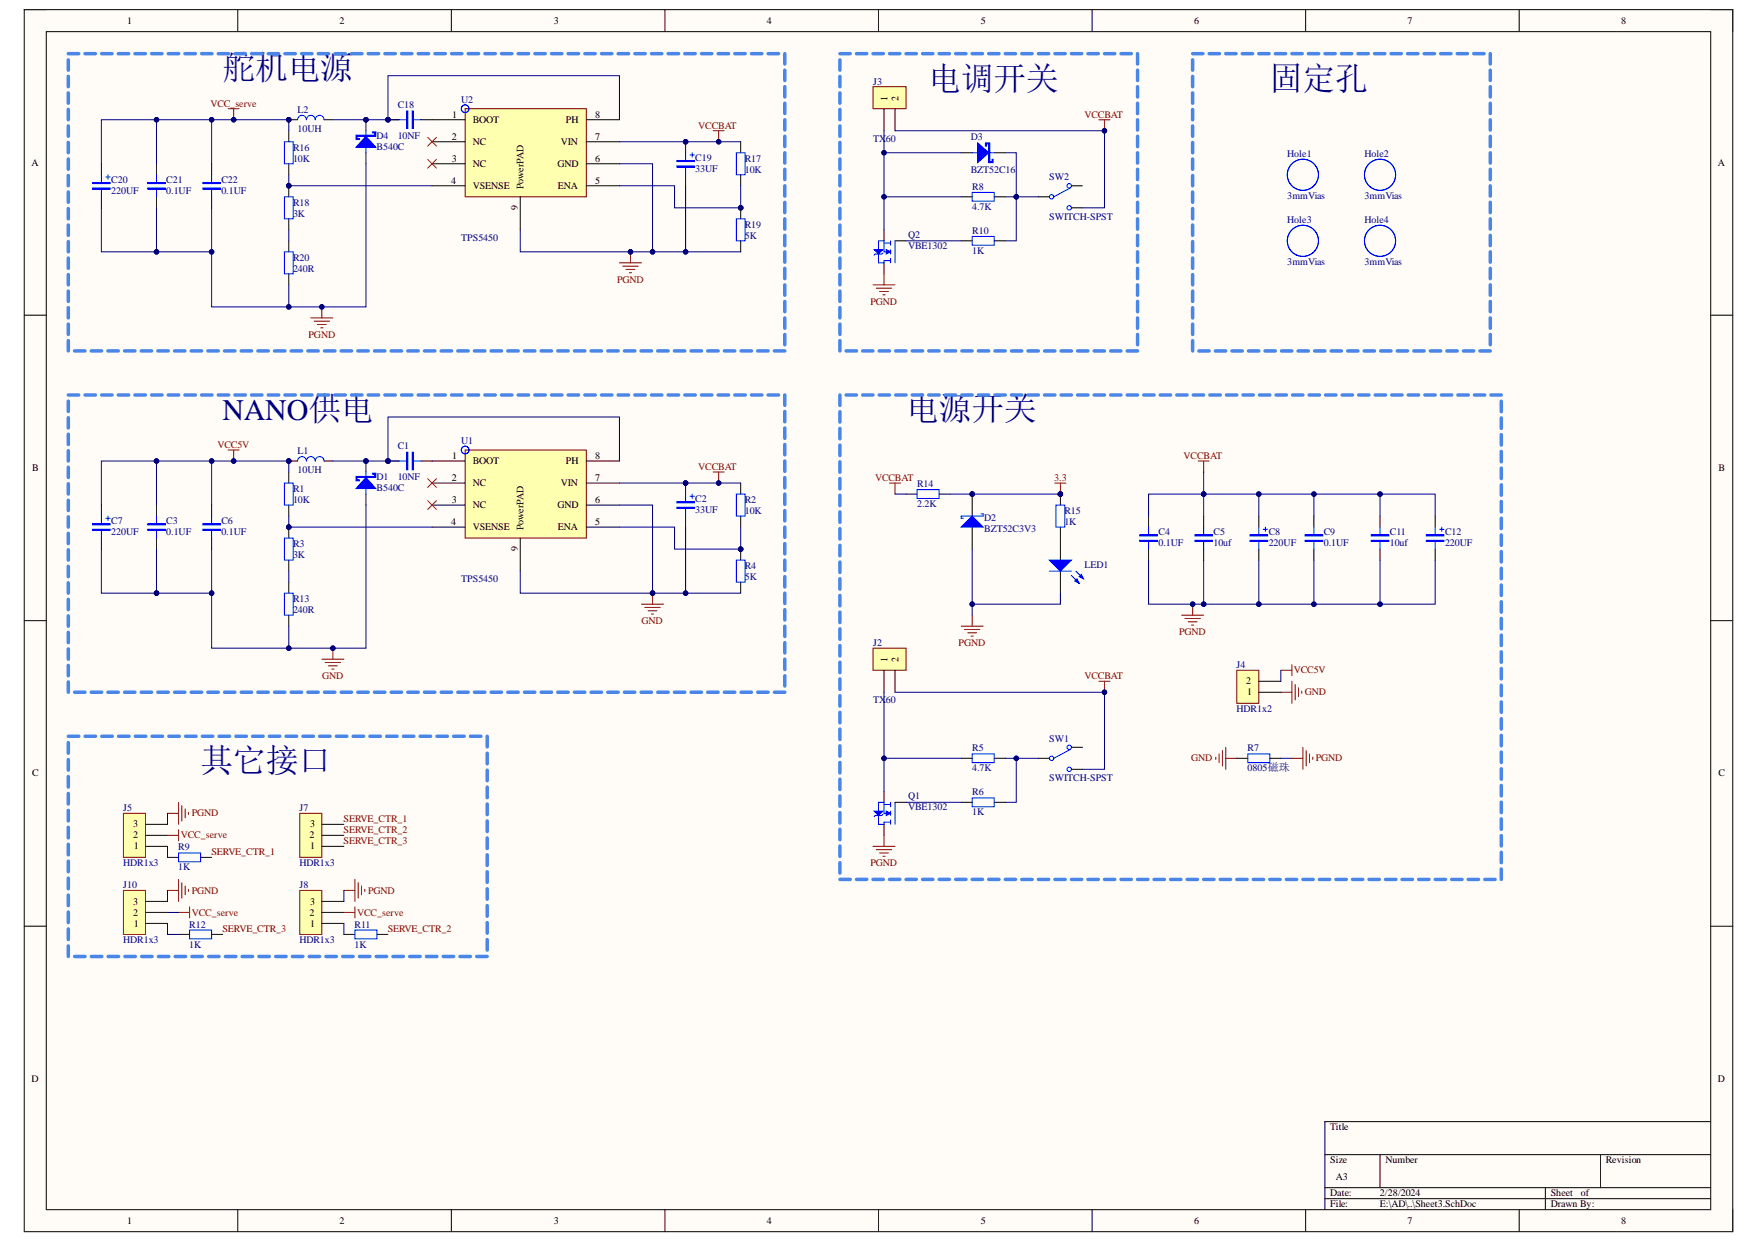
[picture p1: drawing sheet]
# Altium project TPS5450_TEST.PrjPcb
1 sheet, 60 parts. Net scope: global (net labels, ports and power ports of the same name join across sheets).
Board file: PCB1.PcbDoc

## Sheet Sheet3.SchDoc
size A3

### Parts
C1  10NF  [0603]
C2  33UF  [DIP-EC2.5X5X11]
C3  0.1UF  [0603]
C4  0.1UF  [0603]
C5  10uf  [0603]
C6  0.1UF  [0603]
C7  220UF  [DIP-EC3.5X8X11.5]
C8  220UF  [DIP-EC3.5X8X11.5]
C9  0.1UF  [0603]
C11  10uf  [0603]
C12  220UF  [DIP-EC3.5X8X11.5]
C18  10NF  [0603]
C19  33UF  [DIP-EC2.5X5X11]
C20  220UF  [DIP-EC3.5X8X11.5]
C21  0.1UF  [0603]
C22  0.1UF  [0603]
D1  B540C  [B540C]
D2  BZT52C3V3  [sod123]
D3  BZT52C16  [sod123]
D4  B540C  [B540C]
Hole1  3mmVias  [3mm]
Hole2  3mmVias  [3mm]
Hole3  3mmVias  [3mm]
Hole4  3mmVias  [3mm]
J2  TX60  [焊盘]
J3  TX60  [焊盘]
J4  HDR1x2  [KF301]
J5  HDR1x3  [PIN-3-2.54-1.0]
J7  HDR1x3  [PIN-3-2.54-1.0]
J8  HDR1x3  [PIN-3-2.54-1.0]
J10  HDR1x3  [PIN-3-2.54-1.0]
L1  10UH  [CDRH74]
L2  10UH  [CDRH74]
LED1  LED0  [0603-led]  (value not drawn)
Q1  VBE1302  [TO-252-2]
Q2  VBE1302  [TO-252-2]
R1  10K  [0603]
R2  10K  [0603]
R3  3K  [0603]
R4  5K  [0603]
R5  4.7K  [0603]
R6  1K  [0603]
R7  0805磁珠  [0805]
R8  4.7K  [0603]
R9  1K  [0603]
R10  1K  [0603]
R11  1K  [0603]
R12  1K  [0603]
R13  240R  [0603]
R14  2.2K  [0603]
R15  1K  [0603]
R16  10K  [0603]
R17  10K  [0603]
R18  3K  [0603]
R19  5K  [0603]
R20  240R  [0603]
SW1  SWITCH-SPST  [ss12d10]
SW2  SWITCH-SPST  [ss12d10]
U1  TPS5450  [TPS5450]
U2  TPS5450  [TPS5450]

### Blocks framed on the sheet
舵机电源: C18-C22 D4 L2 R16-R20 U2
电调开关: D3 J3 Q2 R8 R10 SW2
固定孔: Hole1-Hole4
NANO供电: C1-C3 C6 C7 D1 L1 R1-R4 R13 U1
电源开关: C4 C5 C8 C9 C11 C12 D2 J2 J4 LED1 Q1 R5-R7 R14 R15 SW1
其它接口: J5 J7 J8 J10 R9 R11 R12

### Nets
3.3: D2.1(K) R14.1 R15.1
GND: C2.2 C3.1 C6.1 C7.2 D1.1(A) J4.1 R4.1 R7.2 R13.1 U1.6(GND) U1.9(PowerPAD)
PGND: C4.1 C5.1 C8.2 C9.1 C11.1 C12.2 C19.2 C20.2 C21.1 C22.1 D2.3(A) D4.1(A) J5.3 J8.3 J10.3 LED1.2(K) Q1.4(D) Q2.4(D) R7.1 R19.1 R20.1 U2.6(GND) U2.9(PowerPAD)
VCC5V: C3.2 C6.2 C7.1 J4.2 L1.1 R1.2
VCC_serve: C20.1 C21.2 C22.2 J5.2 J8.2 J10.2 L2.1 R16.2
VCCBAT: C2.1 C4.2 C5.2 C8.1 C9.2 C11.2 C12.1 C19.1 J2.2 J3.2 R2.2 R14.2 R17.2 SW1.3 SW2.3 U1.7(VIN) U2.7(VIN)
SERVE_CTR_1: J7.3 R9.2
SERVE_CTR_2: J7.2 R11.2
SERVE_CTR_3: J7.1 R12.2
NetC1_1: C1.1 U1.1(BOOT)
NetC1_2: C1.2 D1.2(C) L1.2 U1.8(PH)
NetC18_1: C18.1 U2.1(BOOT)
NetC18_2: C18.2 D4.2(C) L2.2 U2.8(PH)
NetD3_1: D3.1(A) J3.1 Q2.3(S) R8.1
NetD3_2: D3.2(C) R8.2 R10.2 SW2.2
NetJ2_1: J2.1 Q1.3(S) R5.1
NetJ5_1: J5.1 R9.1
NetJ8_1: J8.1 R11.1
NetJ10_1: J10.1 R12.1
NetLED1_1: LED1.1(A) R15.2
NetQ1_1: Q1.1(G) R6.1
NetQ2_1: Q2.1(G) R10.1
NetR1_1: R1.1 R3.2 U1.4(VSENSE)
NetR2_1: R2.1 R4.2 U1.5(ENA)
NetR3_1: R3.1 R13.2
NetR5_2: R5.2 R6.2 SW1.2
NetR16_1: R16.1 R18.2 U2.4(VSENSE)
NetR17_1: R17.1 R19.2 U2.5(ENA)
NetR18_1: R18.1 R20.2

Not connected (* = marked no-connect by the designer): SW1 1; SW2 1; U1 2(NC)* 3(NC)*; U2 2(NC)* 3(NC)*
